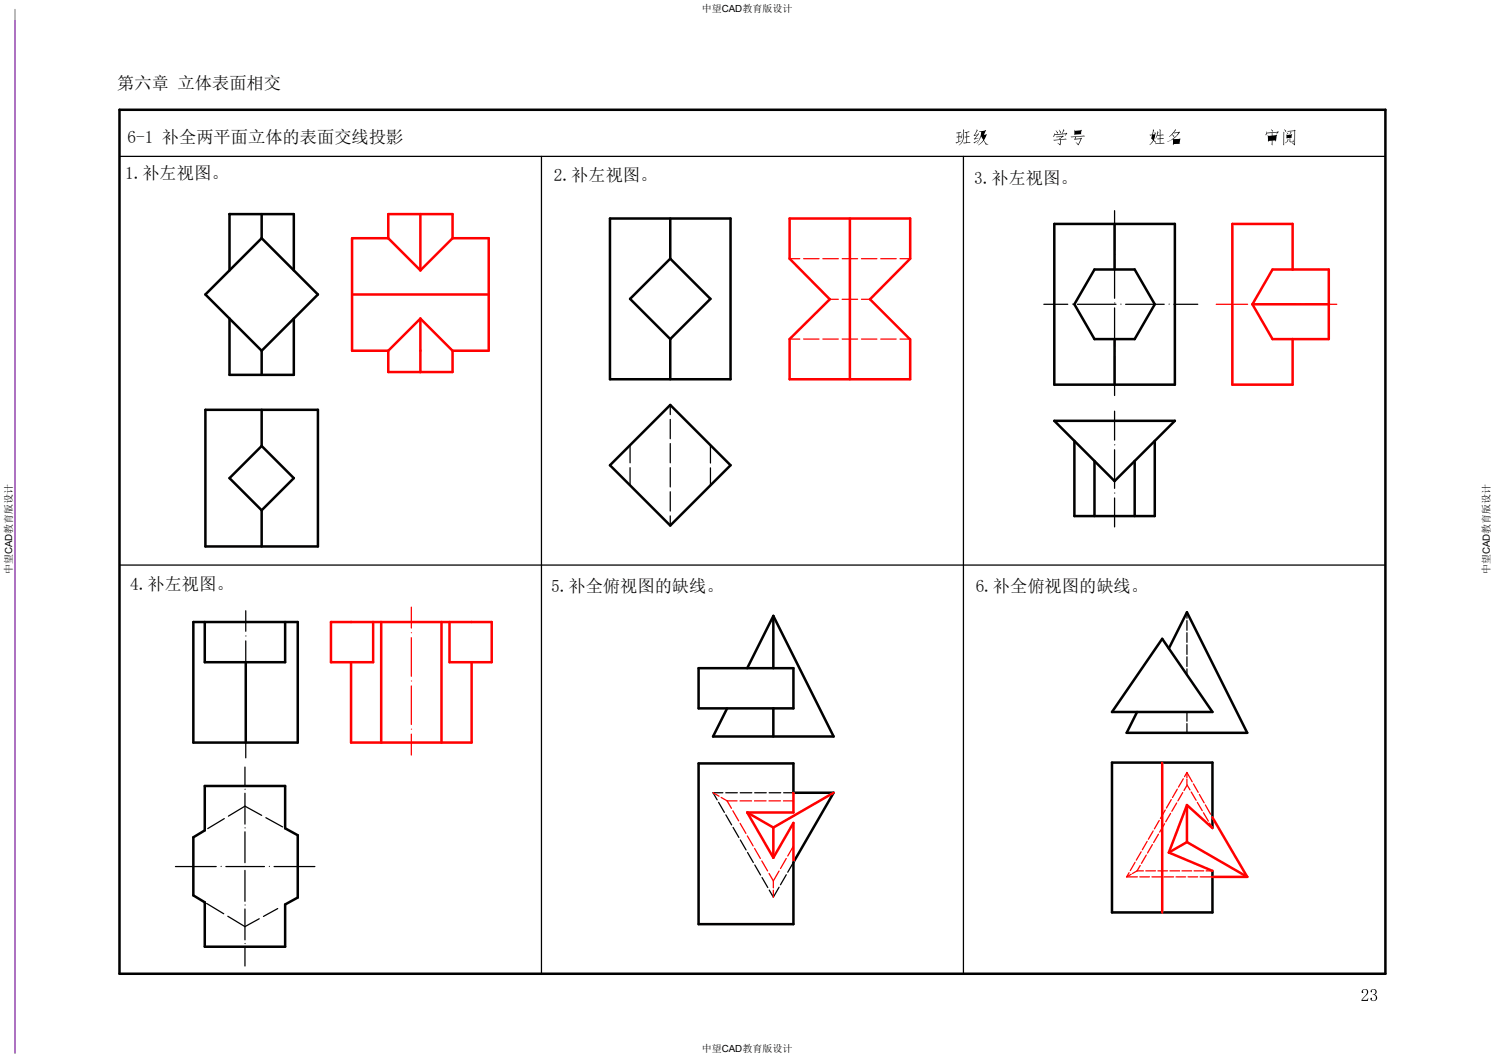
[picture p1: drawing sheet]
<svg xmlns="http://www.w3.org/2000/svg" width="297mm" height="210mm" viewBox="0 0 297 210" stroke-linecap="round" stroke-linejoin="round" font-family="sans-serif">
<path d="M3 1.9v207.3" fill="none" stroke="#a15cb8" stroke-width=".25"/>
<!-- layer: 0 -->
<g fill="none" stroke="#000" stroke-width=".5">
<path d="M23.7 21.8h251.5v171.7h-251.5zM45.6 53.7v-11.2h12.8v11.2M52 47.3l-11.2 11.2 11.2 11.2M52 47.3l11.2 11.2-11.2 11.2M52 42.5v4.8M121.2 43.4h23.9v31.9h-23.9zM133.2 43.4v8M133.2 51.4l-8 8 8 8M133.2 51.4l7.9 8-7.9 8M209.4 44.5h24v31.9h-24zM217.4 53.5h8l4 7-4 6.9h-8l-4-6.9zM221.4 44.5v9"/>
<path d="M45.6 63.3v11.2h12.8v-11.2M52 69.7v4.8M133.2 67.4v7.9M221.4 67.4v9M40.8 81.4h22.4v27.2h-22.4zM52 81.4v7.2M52 88.6l-6.4 6.4 6.4 6.4M52 88.6l6.4 6.4-6.4 6.4M121.2 92.4l12-11.9 11.9 11.9-11.9 12zM209.4 83.6h24l-12 12zM213.4 87.6v14.9h16v-14.9M217.4 91.6v10.9"/>
<path d="M225.4 91.6v10.9M52 101.4v7.2M38.4 123.6h20.8v23.9h-20.8zM40.7 123.6v8h15.9v-8M48.8 131.6v15.9M138.8 132.8h18.8v7.9h-18.8zM153.6 122.4l12 23.9h-23.9l2.8-5.6M153.6 122.4v10.4M153.6 122.4l-5.2 10.4M230.9 126.9l10 14.6h-20zM232.2 128.8l3.6-7.2 12 24h-24l2.1-4.1M40.7 156.2h15.9v8.4l2.6 1.3v12.4l-2.6 1.4v8.4h-15.9v-8.8l-2.3-1.4v-11.5l2.3-1.4z"/>
<path d="M153.6 140.7v5.6M157.6 157.4v-5.7h-18.8v31.9h18.8v-12.3l8-13.8h-8M240.9 164.5v-13h-20v29.8h20v-8.3"/>
</g>
<path d="M23.7 31.1h251.5M107.6 31.1v162.4M191.4 31.1v162.4M23.7 112.3h251.5" fill="none" stroke="#000" stroke-width=".25"/>
<!-- layer: 0 -->
<g fill="#000">
<path d="M189.9 26.4l1-.2 .1 .1-.4 .1v.7l.2-.1 .1 .2h-.3l-.1 .9 .5-.1-1 .5-.2-.2 .6-.2v-.8h-.3l-.1-.1 .4-.1v-.7l-.3 .1z" fill-rule="evenodd"/>
<path d="M191.1 26.5a.94 .94 0 0 1-.2 1l-.1-.2z" fill-rule="evenodd"/>
<path d="M191.3 25.7l.3 .2-.1 .7a2.44 2.44 0 0 1-1 2.3 3.2 3.2 0 0 0 .8-3.2z" fill-rule="evenodd"/>
<path d="M191.6 26.3l.9-.2 .1 .1-.5 .1v.8l.4-.1 .2 .2-.6 .1v1l.6-.1 .1 .1-.7 .1a.58 .58 0 0 1-.8-.1h.7v-1h-.3l-.1-.1 .4-.1v-.7z" fill-rule="evenodd"/>
<path d="M193.4 28.3l1-.4-.8 .6z" fill-rule="evenodd"/>
<path d="M194 25.7l.2 .3-.5 .8 .5-.1 .1-.3 .2 .3-.8 .8 .8-.1-.9 .3-.1-.2 .6-.7-.6 .2-.1-.2 .4-.4z" fill-rule="evenodd"/>
<path d="M194.5 26.1l1.1-.1 .1-.2 .2 .2-.4 .8 .4-.2 .2 .2-.6 1.1 .1 .1a.81 .81 0 0 0 .7 .6l-.5 .1-.4-.8a1.74 1.74 0 0 1-1.1 .9 1.29 1.29 0 0 0 1-1.1l-.4-.6a2.22 2.22 0 0 1-.9 1.4l.4-.5 .5-1.1v-.7l-.3 .1z" fill-rule="evenodd"/>
<path d="M195 26.2l.6-.1-.4 .7 .2 .2 .4-.1-.4 .8-.4-.7-.1 .1 .2-.8z" fill-rule="evenodd"/>
<path d="M209.5 26.4v.3l1.4-.1 .4-.9 .2 .2-.5 .7 .8-.1 .1-.1 .1 .1-.4 .5 .1-.4-2.2 .2-.2 .4-.1-.2z" fill-rule="evenodd"/>
<path d="M209.7 25.9l.5 .5-.1 .2z" fill-rule="evenodd"/>
<path d="M210.4 25.8l.4 .4-.2 .3z" fill-rule="evenodd"/>
<path d="M209.8 27.1l1.4-.2 .1 .2-.6 .4v.2l1.1-.2 .1 .2-1.2 .1-.1 1.1-.5-.5 .4 .2 .1-.8-1.2 .1-.2-.1 1.3-.1-.1-.3 .2 .1 .4-.3-1.1 .1z" fill-rule="evenodd"/>
<path d="M213.4 25.8l.1 .2 1.2-.1 .1-.1 .1 .1-.2 .6 .2 .2-1.3 .1-.2-.2z" fill-rule="evenodd"/>
<path d="M213.6 26.1l1.1-.1-.1 .5-1 .1z" fill-rule="evenodd"/>
<path d="M212.7 27.1l2.7-.2 .2 .2-1.8 .1-.2 .4 1.1-.1 .1-.1 .2 .1-.8 1.4-.5-.6 .5 .3 .5-1-1.2 .2-.1-.2 .2-.4a.79 .79 0 0 1-.9-.1z" fill-rule="evenodd"/>
<path d="M229.1 25.7l.2 .2-.3 .8h.4v-.5l.2 .2-.4 1.4 .4 .4v.2l-.4-.4a1.18 1.18 0 0 1-.8 .8 1.12 1.12 0 0 0 .6-1l-.3-.3 .2-.6-.4 .1-.1-.2 .5-.1z" fill-rule="evenodd"/>
<path d="M229 26.8h.4l-.3 .9-.3-.2z" fill-rule="evenodd"/>
<path d="M229.9 26.1l.3 .2-.3 .5h.5v-1.2l.2 .3-.1 .9 .6-.1 .1 .2h-.7v.6l.6-.1 .1 .2h-.7v.8h.7l.2 .1-1.8 .1-.1-.1 .9-.1v-.8l-.4 .1-.1-.2h.5v-.6h-.5l-.4 .6z" fill-rule="evenodd"/>
<path d="M233.4 25.7l.2 .2-.4 .5 1.1-.3 .1 .2-1.3 1.3 1.3-.1 .1 .1-.2 .9 .2 .1h-1.3l-.1 .3-.1-.3v-.9l-1.1 .5a4.8 4.8 0 0 0 2.2-1.8l-.8 .1-.1-.1-.3 .3 .4 .3-.1 .3-.4-.5-.5 .4 .9-1.1z" fill-rule="evenodd"/>
<path d="M233.2 27.8l1.1-.1-.1 .8h-1z" fill-rule="evenodd"/>
<path d="M252 27.1h.7v.3h-.6l.2 .2 .4-.1v.3l-.7 .1z" fill-rule="evenodd"/>
<path d="M252.5 25.7l.4 .3-.1 .2z" fill-rule="evenodd"/>
<path d="M251.6 26.1l.1 .3 2.1-.2 .1-.1 .2 .1-.5 .4 .2-.3-1.1 .1 .2 .2-.1 .3h.7l.1-.2 .1 .2-.3 1.2-.1-.2h-.5l-.1 1-.1-.3 .1-.6h-.7v.2l-.1-.2-.1-1.2 .2 .2 .7-.1-.1-.5-.9 .1-.2 .4-.1-.2z" fill-rule="evenodd"/>
<path d="M252.8 27.1l.7-.1-.1 .9-.2-.2-.4 .1v-.3l.5-.1-.1-.1-.4 .1z" fill-rule="evenodd"/>
<path d="M254.9 26.2l.3 .2-.1 2.5-.2-.3z" fill-rule="evenodd"/>
<path d="M255.1 25.7l.4 .3-.1 .2z" fill-rule="evenodd"/>
<path d="M255.7 27l.8-.1-.1 .4h-.7z" fill-rule="evenodd"/>
<path d="M255.5 26.7l.1 .1 .9-.1 .1-.1 .1 .2v.6l-1 .1-.2-.1z" fill-rule="evenodd"/>
<path d="M255.6 26.3l.3 .3-.1 .1z" fill-rule="evenodd"/>
<path d="M255.8 27.5l.2 .2a.93 .93 0 0 1-.8 .8v-.1a.74 .74 0 0 0 .6-.8z" fill-rule="evenodd"/>
<path d="M256.4 26.1l.2 .3-.4 .3z" fill-rule="evenodd"/>
<path d="M256.2 27.5l.2 .1v.5h.5v-.4l.2 .5-.8 .1-.1-.2z" fill-rule="evenodd"/>
<path d="M255.7 26l1.4-.1 .1-.1 .2 .1-.2 3-.5-.5 .4 .2 .1-2.6-1.3 .2z" fill-rule="evenodd"/>
<path d="M270.6 196.7a.68 .68 0 0 1 1.1 0 .68 .68 0 0 1-.2 1l-.9 1h.9l.3-.4-.1 .6h-1.2l.5-.9a.83 .83 0 0 0 .2-1.4 .44 .44 0 0 0-.4 .2 .44 .44 0 0 0 0 .5l-.3-.1z" fill-rule="evenodd"/>
<path d="M272.4 196.7a.59 .59 0 0 1 1 0 .59 .59 0 0 1-.3 .9 .66 .66 0 0 1 .3 1.1 .66 .66 0 0 1-1.1-.4 .2 .2 0 0 1 .3 .1 .2 .2 0 0 1-.1 .2 .54 .54 0 0 0 .8 0 .54 .54 0 0 0-.1-.8l-.5-.1a.54 .54 0 0 0 .6-.5 .54 .54 0 0 0-.5-.6l-.2 .1-.1 .1a.15 .15 0 0 1 .1 .2 .15 .15 0 0 1-.2 .1 .15 .15 0 0 1-.1-.1z" fill-rule="evenodd"/>
</g>
<g fill="none" stroke="#f00" stroke-width=".5">
<path d="M69.9 58.5h27.2M77.1 47.3h-7.2v22.4h7.2M77.1 47.3v-4.8h12.8v4.8M77.1 47.3l6.4 6.4M83.5 42.5v11.2M89.9 47.3h7.2v22.4h-7.2M89.9 47.3l-6.4 6.4M168.8 43.4v31.9M252.8 53.5h11.2v13.9h-11.2l-4-6.9zM256.8 53.5v-9h-12v31.9h12v-9M77.1 69.7v4.2h12.8v-4.2M83.5 63.3v10.6"/>
<path d="M83.5 63.3l-6.4 6.4M83.5 63.3l6.4 6.4M180.7 67.4l-7.9-7.9 8-8.1v-8h-23.9v8l8 8.1-8 7.9v7.9h23.9v-7.9M248.8 60.5h15.2M69.7 131.6v15.9h24v-15.9M74.1 123.6v8h-8.4v-8h32v8h-8.4v-8M75.7 123.6v23.9M87.7 123.6v23.9M157.6 157.5v3.9h-9.2M165.6 157.5l-12 6.9M230.9 151.5v29.8M148.4 161.4l5.2 9"/>
<path d="M148.4 161.4l5.2 3M153.6 170.4l4-6.9v7.8M153.6 164.4v6M232.2 169.4l8.7 3.6M235.8 167.3l12 6.9M235.8 160.4v6.9M235.8 167.3l-3.6 2.1M240.9 174.2h6.9M240.9 164.5l-5.1-4.6-3.6 9.5M240.9 162.4l6.9 11.8"/>
</g>
<g fill="none" stroke="#000" stroke-width=".25">
<path d="M125.2 88.4v3.6M125.2 92.9v3.5M133.2 80.5v1.9M133.2 83.3v3.9M133.2 88.1v3.9M133.2 92.9v3.8M133.2 97.7v3.8M141.1 88.4v3.6M141.1 93v3.5M133.2 102.5v1.9M48.8 121.3v4.1M48.8 127.3v7.7"/>
<path d="M48.8 136.9v7.7M235.8 121.6v1.2M235.8 123.3v1.9M235.8 125.7v1.9M235.8 128.1v1.9M235.8 130.5v1.9M235.8 132.9v1.2M48.8 146.5v4.1M142.8 159.4l1.1 2M143.6 157.5h-1.9l.8 1.4M144.2 157.5h2.3M147.1 157.5h2.3"/>
<path d="M149.9 157.5h2.3M152.8 157.5h2.3M155.7 157.5h1.9M165.6 157.5l-4.7 2.7M235.8 141.5v1.8M235.8 143.8v1.8M41 179.5l3.4 2M44.6 162.6l-3.3 2M52 162l-3.3-1.8-3.3 1.9M52.8 162.5l3.3 1.8M144.2 161.9l1.1 2M145.6 164.4l1.2 2"/>
<path d="M147.1 166.9l1.1 2M148.5 169.4l1.2 2M149.9 171.9l1.2 1.9M151.4 174.3l1.1 2M154.8 176.3l-1.2 1.9-.8-1.4M156.2 173.8l-1.1 2M157.6 171.3l-1.1 2M158.4 161.7l-4.8 2.7M45.3 182l3.4 2.1 2.8-1.6M55.2 180.5l-2.9 1.6"/>
</g>
<g fill="none" stroke="#f00" stroke-width=".25">
<path d="M156.9 51.4h2M159.6 51.4h3.1M163.5 51.4h3M164.9 59.5h1.6M167.3 51.4h3.1M167.3 59.5h3.1M171.1 51.4h3.1M171.1 59.5h1.7M175 51.4h3M178.8 51.4h2M156.9 67.4h2M159.6 67.4h3.1"/>
<path d="M163.5 67.4h3M167.3 67.4h3.1M171.1 67.4h3.1M175 67.4h3M178.8 67.4h2M141.7 157.5l1.1 .7M143.3 158.4l1.2 .7M144.5 159.1h1.9M144.5 159.1l.8 1.5M147 159.1h2.3M149.9 159.1h2.3M152.8 159.1h2.3"/>
<path d="M155.6 159.1h2M232.7 158.9l-1 1.6M233.8 159.5l-1 1.7M233.9 156.8l-1 1.7M235 157.5l-1 1.6M235.1 154.7l-1 1.7M235.8 153.5l1.1 1.8M235.8 153.5v1M235.8 154.8v1.1M235.8 153.5l-.5 .8M236.4 156.9l-.6-.9-.6 1M236.7 157.4l.9 1.6"/>
<path d="M237.1 155.7l.9 1.7M237.9 159.4l.9 1.7M238.3 157.8l.9 1.7M239.5 159.9l1 1.9M145.6 161.1l1.1 2M147 163.6l1.2 2M148.5 166.1l1.1 2M149.9 168.6l1.2 2M151.3 171l1.2 2M152.8 173.5l.8 1.5M153.6 175v1.4M153.6 176.9v1.3"/>
<path d="M154.8 173.1l-1.2 1.9M156.2 170.6l-1.1 2M157.6 168.1l-1.1 2M223.8 174.2h2.2M224.3 173.4l-.5 .8M224.7 173.7l-.9 .5M225.5 171.3l-1 1.7M225.9 173l-.9 .5M225.9 173h1.3M226.4 174.2h2M226.5 171.9l-.6 1.1M226.7 169.2l-1 1.7"/>
<path d="M227.6 173h2M227.7 169.9l-.9 1.6M227.9 167.2l-1 1.6M228.8 174.2h2M228.9 167.8l-.9 1.7M229.1 165.1l-1 1.6M230 173h1.9M230.1 165.7l-.9 1.7M230.3 163l-1 1.7M231.2 174.2h1.9M231.4 163.7l-1 1.6M231.5 160.9l-1 1.7"/>
<path d="M232.4 173h1.9M232.6 161.6l-1 1.7M233.6 174.2h1.9M234.8 173h1.9M236 174.2h1.9M237.2 173h1.9M238.4 174.2h2.2M239.1 161.5l1 1.6M239.6 173h1.3M240.3 163.5l.6 1"/>
</g>
<path d="M164.9 59.4v.1" fill="none" stroke="#f00" stroke-width=".2"/>
<g fill="none" stroke="#000" stroke-width=".25">
<path d="M221.4 41.9v7.8M221.4 51.6v7.7M207.4 60.5h4.7M214 60.5h7.7M221.4 61.2v7.6M221.4 70.8v7.8M223.6 60.5h7.7M233.2 60.5h4.8M221.4 81.7v5.7M221.4 89.4v7.6M221.4 98.9v5.8M48.7 152.4v3.7"/>
<path d="M48.7 157.6v6.1M34.9 172.2h8.1M44.9 172.2h7.6M48.7 165.3v6.1M48.7 172.9v6.2M54.5 172.2h8.1M48.7 180.6v6.1M48.7 188.3v3.6"/>
</g>
<g fill="none" stroke="#000" stroke-width=".2">
<path d="M221.4 50.6h.1M213.1 60.5h.1M221.4 60.2h.1M221.4 69.8h.1M222.7 60.5h.1M232.2 60.5h.1M221.4 88.4h.1M221.4 98h.1M48.7 156.8h.1M43.9 172.2h.1M48.7 164.5h.1M48.7 172.2h.1"/>
<path d="M48.7 179.8h.1M53.5 172.2h.1M48.7 187.5h.1"/>
</g>
<path d="M241.6 60.5h6.3M249.8 60.5h7.6M259.3 60.5h6.3M81.7 120.6v4.2M81.7 126.7v7.7M81.7 136.3v7.6M81.7 145.9v4.1" fill="none" stroke="#f00" stroke-width=".25"/>
<path d="M248.8 60.5h.1M258.4 60.5h.1M81.7 125.7h.1M81.7 135.3h.1M81.7 144.9h.1" fill="none" stroke="#f00" stroke-width=".2"/>
<path d="M48.8 126.4h.1M48.8 136h.1M48.8 145.5h.1M159.2 161.2h.1M160 160.7h.1" fill="none" stroke="#000" stroke-width=".2"/>
<path d="M230.9 164.4l-.1 .1" fill="none" stroke="#f00" stroke-width=".2"/>
<g font-size="3.4">
<text x="23.3" y="17.7">第六章 立体表面相交</text>
<text x="25.3" y="28.5">6-1 补全两平面立体的表面交线投影</text>
<text x="24.9" y="35.6">1.补左视图。</text>
<text x="110.1" y="36.1">2.补左视图。</text>
<text x="193.5" y="36.5">3.补左视图。</text>
<text x="25.9" y="117.2">4.补左视图。</text>
<text x="109.5" y="117.6">5.补全俯视图的缺线。</text>
<text x="193.8" y="117.6">6.补全俯视图的缺线。</text>
</g>
<g font-size="2">
<text x="139.4" y="2.4">中望CAD教育版设计</text>
<text x="2.4" y="114.1" transform="rotate(-90 2.4 114.1)">中望CAD教育版设计</text>
<text x="296" y="114.1" transform="rotate(-90 296 114.1)">中望CAD教育版设计</text>
<text x="139.4" y="209">中望CAD教育版设计</text>
</g>
</svg>
